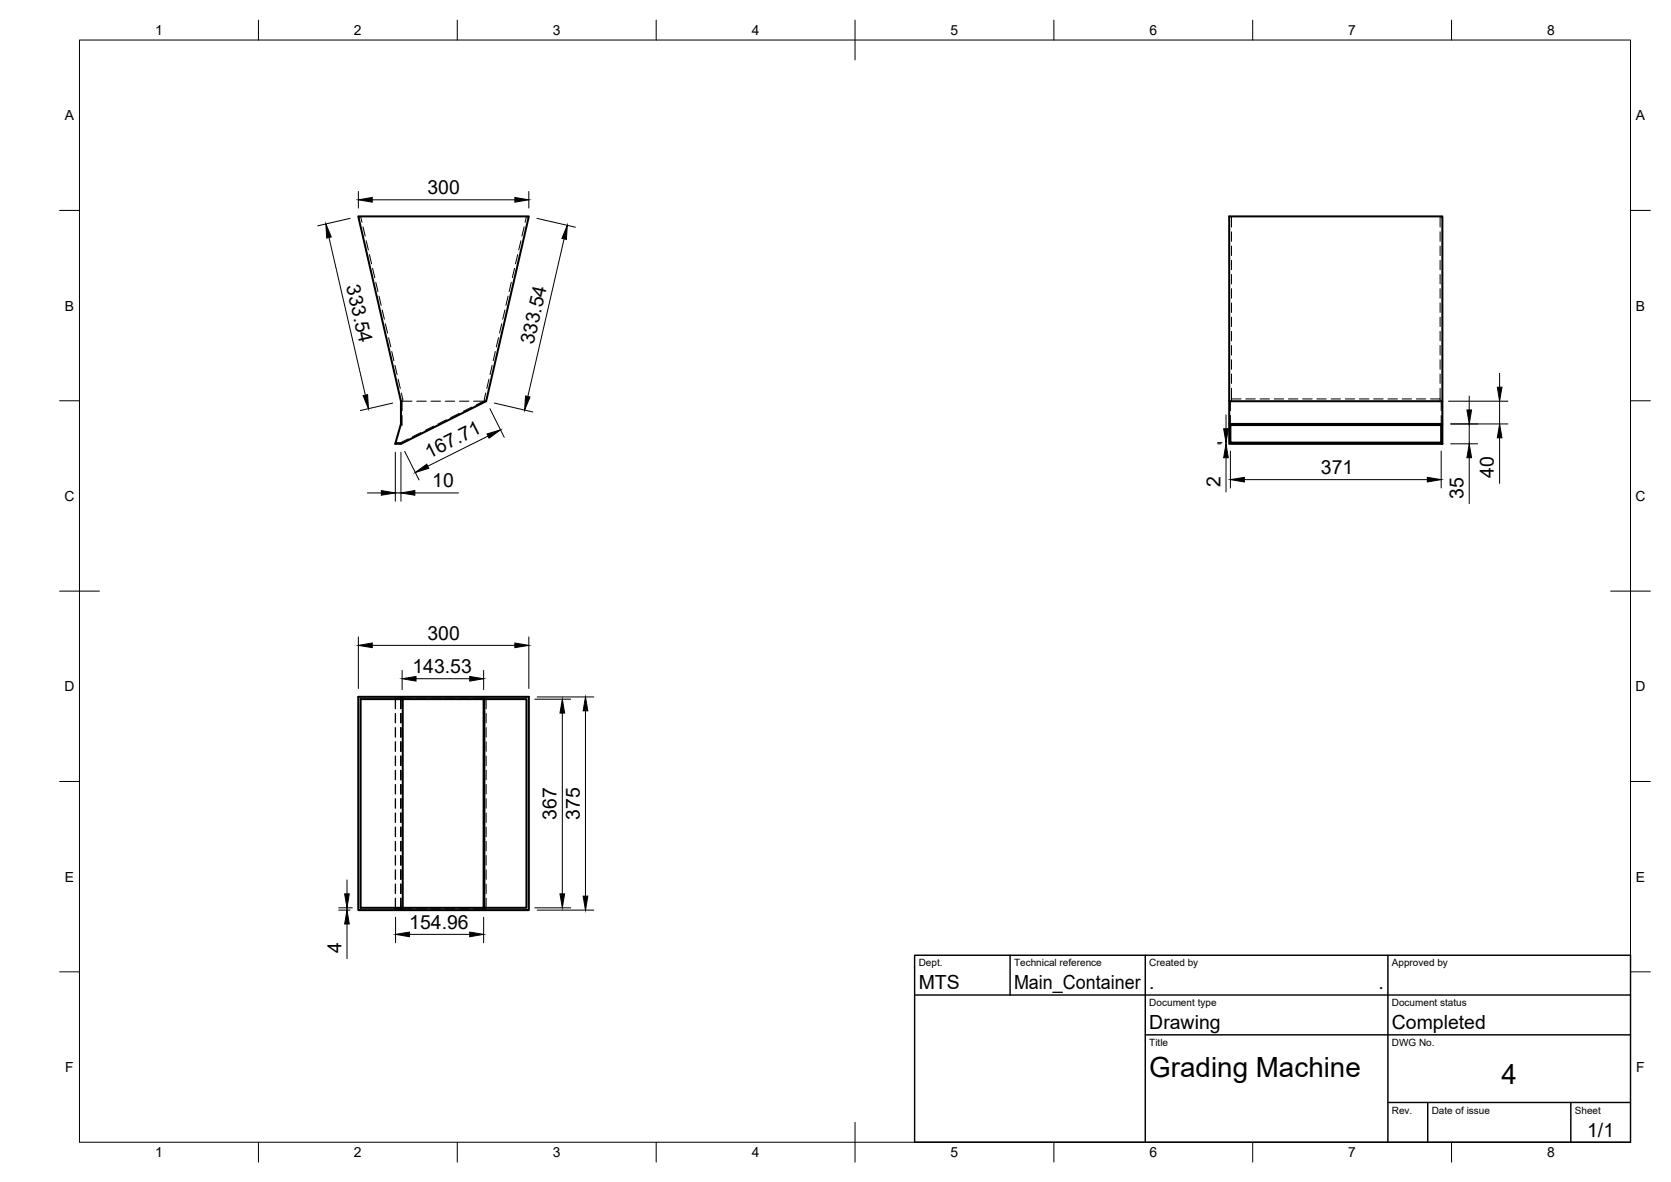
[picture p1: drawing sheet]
<svg xmlns="http://www.w3.org/2000/svg" width="420mm" height="297mm" viewBox="0 0 420 297" stroke-linecap="round" stroke-linejoin="round" font-family="sans-serif">
<!-- layer: Visible -->
<path d="M90.1 54.4h42.9l-10.8 46.4-21.4 10.7h-1.4l1.4-5v-5.7zM309.1 106.5h53.6v5h-53.6zM309.1 100.8h53.6v5.7M309.4 106.8h53v4.4h-53zM362.7 100.8v-46.4h-53.6v52.1M90.1 175.1h42.9v53.6h-42.9zM90.7 175.7h41.7v52.4h-41.7zM101.3 175.7v52.4M121.6 175.7v52.4M121.8 175.7v52.4" fill="none" stroke="#000" stroke-width=".51"/>
<!-- layer: Hidden -->
<g fill="none" stroke="#000" stroke-width=".25">
<path d="M90.7 54.4l.3 1.4M91.3 57l.5 2.3M131.8 57l-.6 2.3M132.4 54.4l-.4 1.4M309.6 54.4v2.7M309.6 58.3v2.3M362.1 54.4v2.7M362.1 58.3v2.3M92.1 60.5l.5 2.3M92.9 64l.5 2.3M93.7 67.4l.5 2.4M94.5 70.9l.5 2.4"/>
<path d="M95.3 74.4l.5 2.3M96.1 77.9l.5 2.3M127 77.9l-.6 2.3M127.8 74.4l-.6 2.3M128.6 70.9l-.6 2.4M129.4 67.4l-.6 2.4M130.2 64l-.6 2.3M131 60.5l-.6 2.3M309.6 61.8v2.4M309.6 65.4v2.4M309.6 69v2.4M309.6 72.5v2.4"/>
<path d="M309.6 76.1v2.4M309.6 79.7v2.4M362.1 61.8v2.4M362.1 65.4v2.4M362.1 69v2.4M362.1 72.5v2.4M362.1 76.1v2.4M362.1 79.7v2.4M96.9 81.4l.6 2.3M97.7 84.9l.6 2.3M98.5 88.3l.5 2.4M99.3 91.8l.5 2.3"/>
<path d="M100.1 95.3l.5 2.3M100.9 98.8l.4 2M122.1 98.8l-.3 2-2.1 1M122.9 95.3l-.5 2.3M123.7 91.8l-.5 2.3M124.5 88.3l-.5 2.4M125.3 84.9l-.5 2.3M126.2 81.4l-.6 2.3M309.6 83.3v2.3M309.6 86.8v2.4M309.6 90.4v2.4M309.6 94v2.4"/>
<path d="M309.6 97.6v3.2M362.1 83.3v2.3M362.1 86.8v2.4M362.1 90.4v2.4M362.1 94v2.4M362.1 97.6v3.2M101.1 104.4v2.4h-.4M102.7 110.3l-2 .9h-1.2M103.6 100.8h-2.5v2.4M104.8 100.8h2.4M105.9 108.7l-2.2 1.1M108.4 100.8h2.4"/>
<path d="M109.1 107.1l-2.2 1.1M112 100.8h2.3M112.2 105.5l-2.1 1.1M115.4 103.9l-2.1 1.1M115.5 100.8h2.4M118.6 102.3l-2.1 1.1M119.1 100.8h2.5M309.4 100.8v2.4M309.4 104.4v2.4M309.6 100.3h2.5M313.2 100.3h2.4M316.8 100.3h2.4"/>
<path d="M320.4 100.3h2.4M324 100.3h2.3M327.5 100.3h2.4M331.1 100.3h2.4M334.7 100.3h2.4M338.3 100.3h2.3M341.8 100.3h2.4M345.4 100.3h2.4M349 100.3h2.4M352.6 100.3h2.3M356.1 100.3h2.4M359.7 100.3h2.4"/>
<path d="M362.4 100.8v2.4M362.4 104.4v2.4M99.4 175.1v3M99.4 179.3v2.4M99.5 179.3v2.4M100.7 175.4h.4v2.7M100.7 175.4v2.7M100.7 179.3v2.4M100.7 175.4h-1.2v2.7M100.8 175.1v3M100.8 179.3v2.4M101.1 179.3v2.4"/>
<path d="M101.1 175.4h2.5M104.8 175.4h2.4M108.4 175.4h2.4M112 175.4h2.3M115.5 175.4h2.4M119.1 175.4h2.5v.3M122.2 175.1v3M122.2 179.3v2.4M99.4 182.9v2.3M99.4 186.4v2.4M99.4 190v2.4M99.4 193.6v2.4"/>
<path d="M99.4 197.2v2.3M99.5 182.9v2.3M99.5 186.4v2.4M99.5 190v2.4M99.5 193.6v2.4M99.5 197.2v2.3M100.7 182.9v2.3M100.7 186.4v2.4M100.7 190v2.4M100.7 193.6v2.4M100.7 197.2v2.3M100.8 182.9v2.3"/>
<path d="M100.8 186.4v2.4M100.8 190v2.4M100.8 193.6v2.4M100.8 197.2v2.3M101.1 182.9v2.3M101.1 186.4v2.4M101.1 190v2.4M101.1 193.6v2.4M101.1 197.2v2.3M122.2 182.9v2.3M122.2 186.4v2.4M122.2 190v2.4"/>
<path d="M122.2 193.6v2.4M122.2 197.2v2.3M99.4 200.7v2.4M99.4 204.3v2.4M99.4 207.9v2.4M99.4 211.4v2.4M99.4 215v2.4M99.4 218.6v2.4M99.5 200.7v2.4M99.5 204.3v2.4M99.5 207.9v2.4M99.5 211.4v2.4"/>
<path d="M99.5 215v2.4M99.5 218.6v2.4M100.7 200.7v2.4M100.7 204.3v2.4M100.7 207.9v2.4M100.7 211.4v2.4M100.7 215v2.4M100.7 218.6v2.4M100.8 200.7v2.4M100.8 204.3v2.4M100.8 207.9v2.4M100.8 211.4v2.4"/>
<path d="M100.8 215v2.4M100.8 218.6v2.4M101.1 200.7v2.4M101.1 204.3v2.4M101.1 207.9v2.4M101.1 211.4v2.4M101.1 215v2.4M101.1 218.6v2.4M122.2 200.7v2.4M122.2 204.3v2.4M122.2 207.9v2.4M122.2 211.4v2.4"/>
<path d="M122.2 215v2.4M122.2 218.6v2.4M99.4 222.2v2.3M99.4 225.7v3M99.5 225.7v2.7h1.2v-2.7v2.7h.4M99.5 222.2v2.3M100.7 222.2v2.3M100.8 222.2v2.3M100.8 225.7v3M101.1 222.2v2.3M101.1 225.7v2.7M101.1 228.4h2.5"/>
<path d="M104.8 228.4h2.4M108.4 228.4h2.4M112 228.4h2.3M115.5 228.4h2.4M121.6 228.1v.3h-2.5M122.2 222.2v2.3M122.2 225.7v3"/>
</g>
<!-- layer: Border -->
<g fill="none" stroke="#000" stroke-width=".25">
<path d="M20 10.1h390v276.9h-390zM65 5.1v5M115 5.1v5M165 5.1v5M215 5.1v10M265 5.1v5M315 5.1v5M365 5.1v5M15 52.9h5M410 52.9h5M15 100.7h5M410 100.7h5"/>
<path d="M15 148.6h10M405 148.6h10M15 196.4h5M410 196.4h5M15 244.2h5M410 244.2h5M65 287v5M115 287v5M165 287v5M215 282.1v9.9M265 287v5M315 287v5"/>
<path d="M365 287v5"/>
</g>
<!-- layer: TitleBlock -->
<path d="M230 240.1h180v46.9h-180zM230 250h180M254 240.1v9.9M288 240.1v46.9M349 240.1v46.9M288 260.1h122M349 277.1h61M359 277.1v9.9M395 277.1v9.9" fill="none" stroke="#000" stroke-width=".36"/>
<!-- layer: Dimensions -->
<g fill="none" stroke="#000" stroke-width=".25">
<path d="M82.7 59.7l9.2 39.6M88.1 54.9l-8.2 1.9M90.1 48.1v4.2M93.6 50.2h35.9M133 48.1v4.2M135 54.9l9.7 2.2M141.8 60l-9.1 39.6M369.4 99.5v3.5M377.1 93.8v3.5M98.8 101.3l-8.2 1.9M99.4 113.6v12.4M100.8 113.6v12.4"/>
<path d="M101.7 113.4l3.7 7.2M122.7 109.6l-15.2 7.6M123.2 102.7l3.6 7.2M124.3 101.3l9.7 2.2M306.2 111.2h1.1M306.2 111.5h.8M308.3 104.3v3.4M308.3 111.2v.3M308.3 115v8.6M309.4 113.4v9.2M362.4 113.4v9.2M364.2 100.8h15"/>
<path d="M364.8 111.5h6.7M364.8 106.5h14.4M369.4 106.5v5M369.4 115v11.6M377.1 100.8v5.7M377.1 110v11.5M92.4 123.9h3.5M99.4 123.9h1.4M104.3 123.9h11M312.9 120.5h46M90.1 160.1v12.9M93.6 162.2h35.9"/>
<path d="M101.1 168.5v4.8M104.6 170.6h13.5M121.6 168.5v4.8M133 160.1v12.9M134.5 175.7h9M135.1 175.1h14.2M141.4 179.2v45.4M147.2 178.6v46.6M85.2 228.7h2.8M85.2 228.1h3.4M87.2 221.1v3.5M87.2 228.1v.6"/>
<path d="M87.2 232.2v8.7M99.5 230.5v6.4M103 234.8h15.1M121.6 230.5v6.4M134.5 228.1h9M135.1 228.7h14.2"/>
</g>
<g fill="#000" stroke="#000" stroke-width=".25">
<path d="M81.9 56.3l1.4 3.2-1.2 .3zM90.1 50.2l3.5-.6v1.2zM129.5 49.6l3.5 .6-3.5 .6zM142.6 56.6l-.2 3.6-1.1-.3zM91.3 99.4l1.1-.2 .2 3.5zM132.1 99.5l1.2 .3-1.4 3.2zM376.5 97.3h1.2l-.6 3.5zM104.4 118.7l2.9-2 .5 1zM122.4 109.1l3.5-1.1-2.9 2.1zM307.7 107.7h1.1l-.5 3.5zM308.3 111.5l.5 3.5h-1.1zM309.4 120.5l3.5-.5v1.1z"/>
<path d="M358.9 120l3.5 .5-3.5 .6zM368.9 103h1.1l-.6 3.5zM369.4 111.5l.6 3.5h-1.1zM377.1 106.5l.6 3.5h-1.2zM95.9 123.3l3.5 .6-3.5 .5zM100.8 123.9l3.5-.6v1.1zM90.1 162.2l3.5-.6v1.2zM101.1 170.6l3.5-.6v1.2zM118.1 170l3.5 .6-3.5 .6zM129.5 161.6l3.5 .6-3.5 .6zM141.4 175.7l.6 3.5h-1.2zM147.2 175.1l.6 3.5h-1.2z"/>
<path d="M86.7 224.6h1.1l-.6 3.5zM87.2 228.7l.6 3.5h-1.1zM99.5 234.8l3.5-.6v1.2zM118.1 234.2l3.5 .6-3.5 .6zM140.8 224.6h1.2l-.6 3.5zM146.6 225.2h1.2l-.6 3.5z"/>
</g>
<g font-size="7">
<text x="289" y="270.6">Grading Machine</text>
<text x="377.5" y="272.3">4</text>
</g>
<g font-size="4.9">
<text x="107.5" y="48.8">300</text>
<text x="87" y="71.9" transform="rotate(77 87 71.9)">333.54</text>
<text x="134.2" y="86.8" transform="rotate(-77 134.2 86.8)">333.54</text>
<text x="107.9" y="115.3" transform="rotate(-27 107.9 115.3)">167.71</text>
<text x="332.1" y="119.1">371</text>
<text x="108.7" y="122.4">10</text>
<text x="306.9" y="122.4" transform="rotate(-90 306.9 122.4)">2</text>
<text x="368" y="125.4" transform="rotate(-90 368 125.4)">35</text>
<text x="375.6" y="120.1" transform="rotate(-90 375.6 120.1)">40</text>
<text x="107.5" y="160.7">300</text>
<text x="103.7" y="169.1">143.53</text>
<text x="139.9" y="206" transform="rotate(-90 139.9 206)">367</text>
<text x="145.8" y="206" transform="rotate(-90 145.8 206)">375</text>
<text x="102.9" y="233.3">154.96</text>
<text x="85.9" y="239.6" transform="rotate(-90 85.9 239.6)">4</text>
<text x="231" y="248.5">MTS</text>
<text x="255" y="248.5">Main_Container</text>
<text x="289" y="248.5">.</text>
<text x="346.6" y="248.5">.</text>
<text x="289" y="258.6">Drawing</text>
<text x="350" y="258.6">Completed</text>
<text x="399.1" y="285.7">1/1</text>
</g>
<g font-size="3.5">
<text x="39" y="8.8">1</text>
<text x="89" y="8.8">2</text>
<text x="139" y="8.8">3</text>
<text x="189" y="8.8">4</text>
<text x="239" y="8.8">5</text>
<text x="289" y="8.8">6</text>
<text x="339" y="8.8">7</text>
<text x="389" y="8.8">8</text>
<text x="16.3" y="30.2">A</text>
<text x="411.3" y="30.2">A</text>
<text x="16.3" y="78">B</text>
<text x="411.3" y="78">B</text>
<text x="16.2" y="125.9">C</text>
<text x="411.2" y="125.9">C</text>
<text x="16.2" y="173.7">D</text>
<text x="411.2" y="173.7">D</text>
<text x="16.3" y="221.6">E</text>
<text x="411.3" y="221.6">E</text>
<text x="16.4" y="269.4">F</text>
<text x="411.4" y="269.4">F</text>
<text x="39" y="290.8">1</text>
<text x="89" y="290.8">2</text>
<text x="139" y="290.8">3</text>
<text x="189" y="290.8">4</text>
<text x="239" y="290.8">5</text>
<text x="289" y="290.8">6</text>
<text x="339" y="290.8">7</text>
<text x="389" y="290.8">8</text>
</g>
<g font-size="2.5">
<text x="231" y="242.9">Dept.</text>
<text x="255" y="242.9">Technical reference</text>
<text x="289" y="242.9">Created by</text>
<text x="350" y="242.9">Approved by</text>
<text x="289" y="252.8">Document type</text>
<text x="350" y="252.8">Document status</text>
<text x="289" y="262.9">Title</text>
<text x="350" y="262.9">DWG No.</text>
<text x="350" y="279.9">Rev.</text>
<text x="360" y="279.9">Date of issue</text>
<text x="396" y="279.9">Sheet</text>
</g>
</svg>
